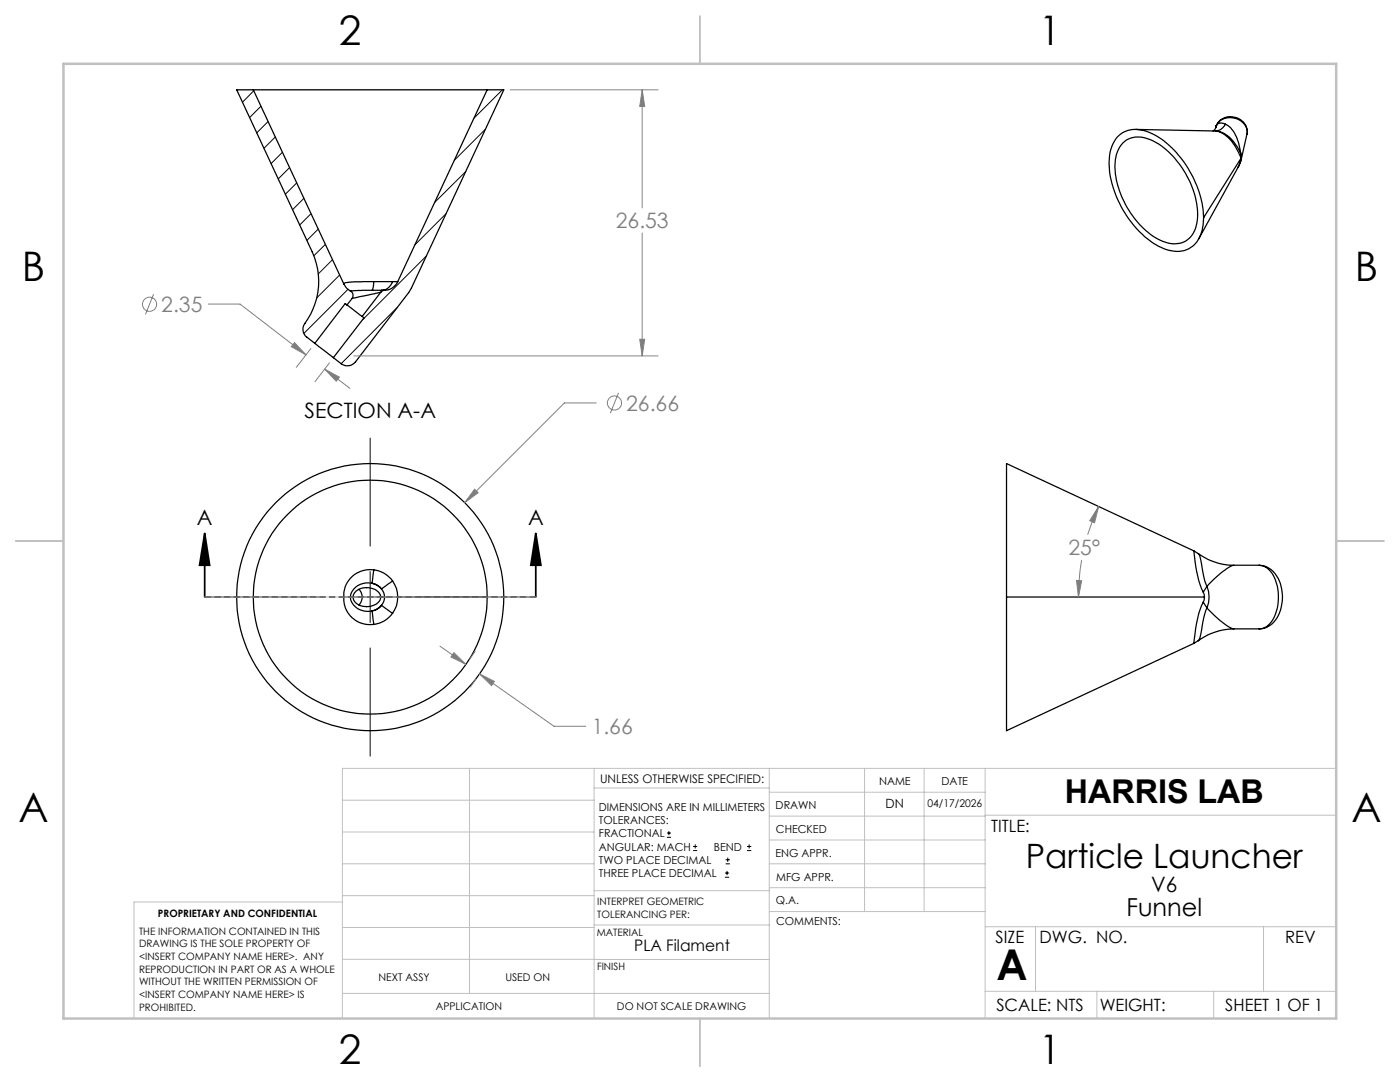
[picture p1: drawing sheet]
<svg xmlns="http://www.w3.org/2000/svg" width="279mm" height="216mm" viewBox="0 0 279 216" stroke-linecap="round" stroke-linejoin="round" font-family="sans-serif">
<g fill="none" stroke="#000" stroke-width=".25">
<path d="M50.6 17.9h-3.4l15.1 32.3a14.2 14.2 0 0 1-1.6 14.6l-.2 .6a2.03 2.03 0 0 0 .7 1.9l1.6 1.2M50.6 17.9h46.6M50.6 17.9l18 38.8M97.2 17.9h3.3l-18.4 39.5-.5 1-10.7 13.8a2.03 2.03 0 0 1-2.8 .4l-1.6-1.2M97.2 17.9l-17.8 38.3M222.9 27.4a5.4 5.4 0 0 1 6.5-1 19.4 19.4 0 0 1 9.7 11.3 13.2 13.2 0 0 1 .4 9.5 5 5 0 0 1-6.5 2.7 16.8 16.8 0 0 1-8.9-8.1 17.4 17.4 0 0 1-2.5-11.7l.5-1.3zM224.1 28.5a4.9 4.9 0 0 1 5.8-.5 17.9 17.9 0 0 1 9.1 14.3 6.1 6.1 0 0 1-2.4 5.8 6.1 6.1 0 0 1-6.3-.8 18.1 18.1 0 0 1-7.8-14.6 6.4 6.4 0 0 1 1.6-4.2zM226.7 25.8l16.1 .4M242.7 25.3l-.6 .8M242.7 25.2a3.3 3.3 0 0 1 3.3-1.9 3.3 3.3 0 0 1 2.8 2.4v1.1M242.7 25.2a3.3 3.3 0 0 1 5.3-.7 2.3 2.3 0 0 1 .8 2.3M242.7 25.2v.2"/>
<path d="M242.7 26.2h.5M242.8 26.2h.4M242.8 26.2a7.3 7.3 0 0 1 4.4 4.2l.4 .9M242.8 25l-.1 .3M243.2 26.2a7.6 7.6 0 0 1 4.4 4.3M244.6 24.8a6.1 6.1 0 0 1 2.8 4.5l.2 1.2M244.6 24.8l-.7-.2a1.01 1.01 0 0 0-1.2 .6M244.6 24.8l-.3 .4a2.24 2.24 0 0 1-1.6 .9M247.1 33.4l-7.8 14.2M247.6 32.2l-.5 1.2M247.6 31.3v.3M247.6 30.5v.8"/>
<path d="M247.6 32.1l-.5 1.3M247.6 30.5l.1 1.3M247.6 32.1v.1M247.6 31.6v.5M247.6 31.6l-7.4 11.8M247.7 31.8l-.1 .4M248.8 26.8l-1.1 5M68.6 56.7l.7 .9 .6 .5M69.9 58.1h.1a1.03 1.03 0 0 1 .3 1.4M70.3 59.5l-1 1.4M74.3 57.9l-4.4 .2M74.3 57.9h1.8"/>
<path d="M74.6 56.2l-.1 1-.2 .7M74.6 56.2l-4.5 .1-1.1 .1-.4 .3M74.6 56.2h3.8M76 58.3l-5.7 1.2M76 58.3l-3.7 4.8M76.1 57.9h.7M76.8 57.9l-.8 .4M78.4 56.2h1M78.4 56.2a2.47 2.47 0 0 1-2.3 1.7M79.4 56.2l-.1 .2a2.94 2.94 0 0 1-2.5 1.5M62.8 68.5l3.7 2.9M69.3 60.9l3 2.2"/>
<path d="M69.3 60.9l-.4-.3-6.1 7.9M72.3 63.1l.3 .3-6.1 8M71.6 117.6a2.16 2.16 0 0 1 0 3.1M74.3 116.4a3.4 3.4 0 0 0-4.4 2.8 3.4 3.4 0 0 0 4.4 2.7M74.3 116.4a2.88 2.88 0 0 1 1.8 1.1M74.3 116.4a3.9 3.9 0 0 1 1.8 1.1M74.6 113.7a5.4 5.4 0 0 1 3.8 2.2M74.6 113.7a5.4 5.4 0 0 0-5.9 6.6 5.2 5.2 0 0 0 5.9 4.3M74.6 113.7l-.3 2.7M76 119.1a2.79 2.79 0 0 0-3.5-1.8 2.06 2.06 0 0 0-2 2.3 2.47 2.47 0 0 0 2.6 1.4M76 119.1a2.41 2.41 0 0 1-2.5 1.9h-.4M76 119.1h.8"/>
<path d="M76.1 117.5l.5 .8 .2 .8M76.8 119.1a2.69 2.69 0 0 1-.7 1.7M78.4 115.9a5.2 5.2 0 0 1 1 3.2M78.4 115.9l-2.3 1.6M79.4 119.1a5.2 5.2 0 0 1-1 3.3M79.4 119.1h17.8M200.9 119.1v26.7l37.4-17.4M200.9 119.1h39.5M238.3 109.9l.8 .6M238.3 109.9l-37.4-17.4v26.6M238.3 109.9l.2 1.9a21.1 21.1 0 0 0 1.6 6.3M239.1 110.5l2 1.1a13.8 13.8 0 0 0 5.1 1.2"/>
<path d="M239.1 110.5a9.1 9.1 0 0 1 1 3.7l.4 1.8 .4 1M240.1 118.1l.3 1M240.4 119.1l-.3 1.1M240.9 117l-.8 1.1M240.9 117a5.8 5.8 0 0 1 0 4.3M251.3 112.8a4.6 4.6 0 0 1 4.2 3.6 7.7 7.7 0 0 1-2 8.4l-.8 .4-1.4 .3M251.3 112.8h-5.1a15.3 15.3 0 0 0-5.1 4l-.2 .2M251.3 112.8a4.2 4.2 0 0 1 3.4 3.6 8.8 8.8 0 0 1-1.5 8.3l-1.1 .7-.8 .1M73.1 121h.1M74.3 121.9l.3 2.7M76.1 120.8a2.88 2.88 0 0 1-1.8 1.1M76.1 120.8l2.3 1.6"/>
<path d="M76.1 120.8a3.9 3.9 0 0 1-1.8 1.1M78.4 122.4a5.4 5.4 0 0 1-3.8 2.2M239.1 127.8l-.8 .6M240.1 120.2l.8 1.1M240.1 120.2a25.4 25.4 0 0 0-1.8 7.7v.5M240.9 121.3a16.4 16.4 0 0 0 5.3 4.2h5.1M240.9 121.3a28.6 28.6 0 0 0-1.4 5.8l-.4 .7M246.2 125.5a12.5 12.5 0 0 0-7.1 2.3"/>
<circle cx="73.9" cy="119.2" r="23.3"/>
<circle cx="73.9" cy="119.1" r="26.7"/>
</g>
<g fill="none" stroke="#000" stroke-width=".2">
<path d="M50.6 18.1l-2.2 2.3M100.3 17.9l-5.7 5.7M52.1 21.2l-2.3 2.3M53.5 24.3l-2.3 2.2M54.9 27.3l-2.2 2.3M56.3 30.4l-2.2 2.3M57.8 33.4l-2.3 2.3M59.2 36.5l-2.3 2.3M60.6 39.6l-2.2 2.2M93 34.2l-6.3 6.2M96.9 25.8l-6.2 6.2M62.1 42.7l-2.3 2.2"/>
<path d="M63.5 45.7l-2.3 2.3M64.9 48.8l-2.3 2.2M66.4 51.8l-2.9 2.9M67.8 54.9l-4.7 4.6M69.5 57.7l-8.9 8.8M85.1 51l-12.7 12.8M89 42.6l-6.2 6.2M79.2 61.4l-11.1 11.2M73.9 87.4v21.6M42.2 119.1h21.5M68.8 119.1h10.2M73.9 114.1v10.1"/>
<path d="M84 119.1h21.6M73.9 129.3v21.6M133.1 167.1h.8M133.1 166.2h.8M133.5 165.8v.9M138.3 169.7h.8M138.3 168.9h.8M138.7 168.5v.8M144.7 175h.8M144.7 174.2h.8M144.8 172.4h.9M144.8 171.6h.9"/>
<path d="M145.1 173.8v.8M145.2 171.1v.9M149.1 169.7h.8M149.1 168.9h.8M149.5 168.5v.8"/>
</g>
<g fill="none" stroke="#808080" stroke-width=".2">
<path d="M101.8 17.9h29.5M128.2 17.9l.5 3.3h-1zM128.2 17.9v23.6M30.7 58.7l-1.7 4M128.2 46.5v24.5M41.6 60.7h6.3l13.2 10.1M58.8 68.4l2.3 2.4-3-1.6zM62.1 69.5l-3 3.8M64.8 73.7l2.9 1.5-.6 .9zM64.8 73.7l5 3.8M65.8 72.4l-2.9 3.8M70.6 71h60.7"/>
<path d="M123.4 78.4l-1.6 4M127.7 67.7h1l-.5 3.3zM94.7 97.6l.7 .7-2.7 2zM119 80.4h-6.4l-19.9 19.9M214.8 115.8l1.1 .1-.7 3.2zM215.9 111.7l-.4 2.8-.3 4.6M219.3 101.1l-.9 3.2-.9-.4zM219.3 101.1l-1.2 2.7-1 2.9M87.8 128.9l5.2 3.7M90.6 130.2l2.4 2.4-3-1.5zM94.8 130l-1.1 1.6M95 135.5l-1.1 1.6"/>
<path d="M95.7 134.5l3 1.5-.6 .8zM95.7 134.5l14.9 10.4h6.3"/>
<circle cx="29.8" cy="60.7" r="1.41"/>
<circle cx="122.6" cy="80.4" r="1.41"/>
</g>
<path d="M40.9 106.4l.9 6.4h-2zM40.9 106.4v12.7M106.9 106.4l1 6.4h-2zM106.9 106.4v12.7" fill="none" stroke="#000" stroke-width=".35"/>
<path d="M107 119.1h-66.1" fill="none" stroke="#000" stroke-width=".35" stroke-dasharray="1.3 .6" stroke-linecap="butt"/>
<g fill="none" stroke="#c0c0c0" stroke-width=".2">
<path d="M40.9 119.1h66M68.3 159.7h50.3M93.7 153.3v44.9M118.6 153.3v49.9M118.6 157.2h34.9M153.5 153.3v49.9M153.5 158.1h43.1M172.5 153.3v28.6M184.4 153.3v28.6M196.6 153.3v49.9M266.7 153.3h-198.4v49.9M68.3 178.7h50.3"/>
<path d="M68.3 172.4h50.3M68.3 166h50.3M68.3 180h-41.6v23.2M118.6 177.7h35M153.5 167.6h43.1M153.5 162.8h43.1M153.5 172.4h43.1M153.5 177.1h43.1M196.6 162.7h70.1M68.3 198.2h85.2M68.3 191.4l85.2 .1M68.3 185.1h50.3"/>
<path d="M118.6 184.6h35M153.6 181.9h43M196.6 197.8h70.1M196.6 184.9h70.1M206.7 184.9v12.9M218.9 197.8v5.4M242.2 197.8v5.4M252.2 184.9v12.9"/>
</g>
<path d="M139.7 3.2v9.5M3.1 107.9h9.6M266.7 107.9h9.5M139.7 203.2v9.6" fill="none" stroke="#c0c0c0" stroke-width=".25"/>
<path d="M12.7 12.7h254v190.5h-254z" fill="none" stroke="#c0c0c0" stroke-width=".5"/>
<path d="M106.9 106.4l1 6.4h-2zM40.9 106.4l.9 6.4h-2z" fill="#000"/>
<path d="M94.7 97.6l-2 2.7 2.7-2zM90.6 130.2l2.4 2.4-3-1.5zM95.7 134.5l3 1.5-.6 .8zM58.8 68.4l2.3 2.4-3-1.6zM64.8 73.7l2.9 1.5-.6 .9zM127.7 67.7h1l-.5 3.3zM128.2 17.9l.5 3.3h-1zM219.3 101.1l-.9 3.2-.9-.4zM214.8 115.8l1.1 .1-.7 3.2z" fill="#808080"/>
<text font-size="8.5" x="198.9" y="195.5">A</text>
<g font-size="8.1">
<text x="67.6" y="8.9">2</text>
<text x="207.3" y="8.9">1</text>
<text x="4.4" y="56.2">B</text>
<text x="270.4" y="56.2">B</text>
<text x="3.7" y="164.1">A</text>
<text x="269.7" y="164.1">A</text>
<text x="67.6" y="212.4">2</text>
<text x="207.3" y="212.4">1</text>
</g>
<text font-size="6.7" x="204.7" y="173.1">Particle Launcher</text>
<text font-size="6.5" x="212.5" y="160.2">HARRIS LAB</text>
<text font-size="4.9" x="224.8" y="182.7">Funnel</text>
<g font-size="4.2" fill="#808080">
<text x="122.9" y="45.6">26.53</text>
<text x="32.2" y="62.2">2.35</text>
<text x="125" y="81.9">26.66</text>
<text x="213.2" y="110.8">25°</text>
<text x="118.1" y="146.5">1.66</text>
</g>
<g font-size="4.2">
<text x="60.8" y="83.3">SECTION A-A</text>
<text x="39.3" y="104.7">A</text>
<text x="105.4" y="104.7">A</text>
<text x="229.8" y="177.9">V6</text>
</g>
<g font-size="3.4">
<text x="197.8" y="166">TITLE:</text>
<text x="198.7" y="188.1">SIZE</text>
<text x="207.5" y="188.1">DWG. NO.</text>
<text x="256.5" y="188.2">REV</text>
<text x="198.8" y="201.7">SCALE: NTS</text>
<text x="219.5" y="201.8">WEIGHT:</text>
<text x="244.5" y="201.7">SHEET 1 OF 1</text>
</g>
<text font-size="3.2" x="126.6" y="189.8">PLA Filament</text>
<text font-size="2.5" x="176.7" y="161.3">DN</text>
<text font-size="2.4" x="119.8" y="156.2">UNLESS OTHERWISE SPECIFIED:</text>
<g font-size="2.2">
<text x="119.5" y="161.8">DIMENSIONS ARE IN MILLIMETERS</text>
<text x="154.8" y="161.4">DRAWN</text>
<text x="175.4" y="156.6">NAME</text>
<text x="187.9" y="156.7">DATE</text>
<text x="119.5" y="164.4">TOLERANCES:</text>
<text x="119.5" y="167.1">FRACTIONAL</text>
<text x="154.9" y="166.3">CHECKED</text>
<text x="119.5" y="169.7">ANGULAR: MACH</text>
<text x="119.5" y="172.4">TWO PLACE DECIMAL</text>
<text x="142.5" y="169.7">BEND</text>
<text x="154.8" y="170.9">ENG APPR.</text>
<text x="119.5" y="175">THREE PLACE DECIMAL</text>
<text x="154.9" y="175.7">MFG APPR.</text>
<text x="154.9" y="180.4">Q.A.</text>
<text x="154.9" y="184.6">COMMENTS:</text>
</g>
<g font-size="2.1">
<text x="185.1" y="161.1">04/17/2026</text>
<text x="75.5" y="195.7">NEXT ASSY</text>
<text x="100.9" y="195.7">USED ON</text>
<text x="86.9" y="201.5">APPLICATION</text>
<text x="123.1" y="201.6">DO NOT SCALE DRAWING</text>
</g>
<g font-size="2">
<text x="31.5" y="182.9">PROPRIETARY AND CONFIDENTIAL</text>
<text x="119.2" y="180.6">INTERPRET GEOMETRIC</text>
<text x="119.2" y="183.1">TOLERANCING PER:</text>
<text x="27.8" y="186.5">THE INFORMATION CONTAINED IN THIS</text>
<text x="27.8" y="189">DRAWING IS THE SOLE PROPERTY OF</text>
<text x="27.8" y="191.6">&lt;INSERT COMPANY NAME HERE&gt;. ANY</text>
<text x="119.1" y="186.7">MATERIAL</text>
<text x="27.8" y="194.1">REPRODUCTION IN PART OR AS A WHOLE</text>
<text x="27.8" y="196.6">WITHOUT THE WRITTEN PERMISSION OF</text>
<text x="119.1" y="193.5">FINISH</text>
<text x="27.8" y="199.1">&lt;INSERT COMPANY NAME HERE&gt; IS</text>
<text x="27.8" y="201.7">PROHIBITED.</text>
</g>
</svg>
